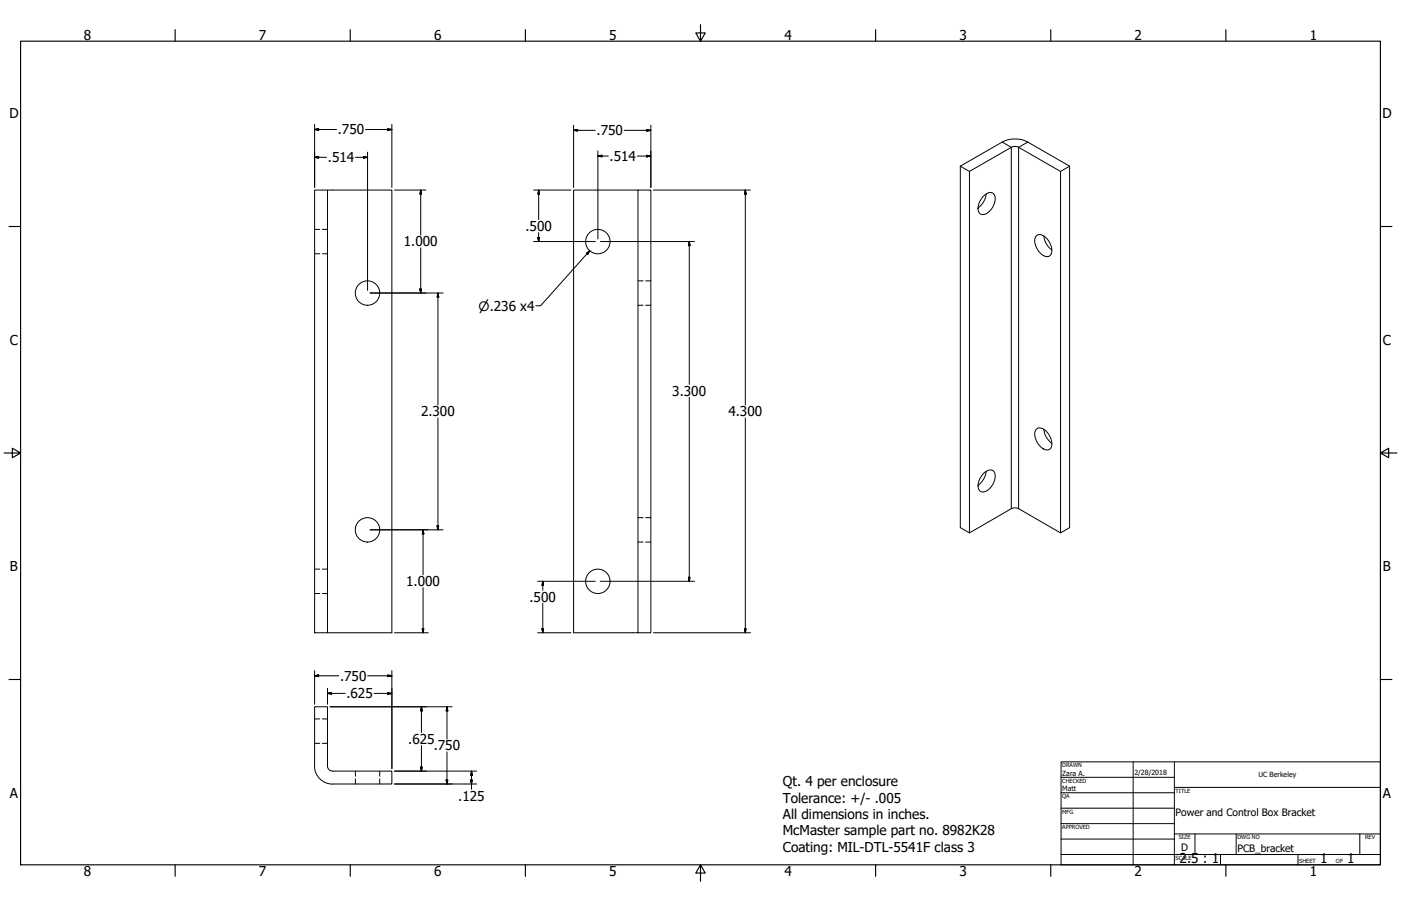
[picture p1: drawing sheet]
<svg xmlns="http://www.w3.org/2000/svg" width="864mm" height="559mm" viewBox="0 0 864 559" stroke-linecap="round" stroke-linejoin="round" font-family="sans-serif">
<!-- layer: Visible (ANSI) -->
<g fill="none" stroke="#000" stroke-width=".62">
<path d="M623 91l-25 15v223M628 91l26 15 5-4M194 117h8v273h-8zM202 117h40v273h-40M393 117h-39v273h47v-273h-8v273M592 102v223l6 4 25-15M598 106l-6-4 26-14a17 17 0 0 1 16 0l25 14v223l-5 4-26-15M608 120l-2 5-3 3M654 106v223M606 121l1-1a4 4 0 0 1 5-1 4 4 0 0 1 1 5 9 9 0 0 1-8 8 6 6 0 0 1 0-9zM639 145a6 6 0 0 1 8 5l1 3a4 4 0 0 1-1 5 4 4 0 0 1-5-1 10 10 0 0 1-4-11zM643 146l2 4 3 4"/>
<path d="M639 265a6 6 0 0 1 8 4l1 3a4 4 0 0 1-1 5 4 4 0 0 1-5-1 10 10 0 0 1-4-11zM643 265l2 4 3 4M606 292l1-1a4 4 0 0 1 5-1 4 4 0 0 1 1 5 9 9 0 0 1-8 8 6 6 0 0 1 0-9zM608 291l-2 5-3 3M194 472v-36h8v36a3 3 0 0 0 3 4h37v8h-37a11 11 0 0 1-11-12"/>
<circle cx="369" cy="149" r="8"/>
<circle cx="227" cy="181" r="8"/>
<circle cx="227" cy="327" r="8"/>
<circle cx="369" cy="359" r="8"/>
</g>
<!-- layer: Hidden (ANSI) -->
<g fill="none" stroke="#000" stroke-width=".62">
<path d="M194 141h3M194 157h3M199 141h3M199 157h3M393 173h3M398 173h3M393 188h3M398 188h3M393 319h3M398 319h3M393 334h3M398 334h3"/>
<path d="M194 351h3M199 351h3M194 366h3M199 366h3M194 443h3M194 458h3M199 443h3M199 458h3M219 476v3M234 476v3M219 480v4M234 480v4"/>
</g>
<!-- layer: Visible Narrow (ANSI) -->
<path d="M618 88l5 3v223l2-1 3 1v-223M623 91l2-1 3 1M634 88l-6 3" fill="none" stroke="#000" stroke-width=".62"/>
<!-- layer: Border (ANSI) -->
<g fill="none" stroke="#000" stroke-width=".7">
<path d="M108 18v7M216 18v7M324 18v7M432 15v10l-3-5h6l-3 5M540 18v7M648 18v7M756 18v7M13 25h838v508h-838zM6 140h7M851 140h7M3 279h10l-5-3v6l5-3M851 279l5 3v-6l-5 3h10"/>
<path d="M6 419h7M851 419h7M108 533v8M216 533v8M324 533v8M432 533l3 5h-6l3-5v11M540 533v8M648 533v8M756 533v8"/>
</g>
<!-- layer: Title (ANSI) -->
<g fill="none" stroke="#000" stroke-width=".62">
<path d="M654 470h197v63h-197zM654 479h70M698 470v63M724 470v63M654 489h70M654 498h70M724 486h127M654 508h70M654 518h70M724 514h127M737 514v13M762 514v13"/>
<path d="M838 514v13M654 527h197M752 527v6M800 527v6"/>
</g>
<!-- layer: Dimension (ANSI) -->
<g fill="none" stroke="#000" stroke-width=".62">
<path d="M194 80l2-1v1zM194 80h13M194 77v39M225 80h17M239 79l3 1h-3zM242 77v39M354 77v39M399 80h2l-2 1zM401 77v39M194 97h2v1zM194 97h7M219 97h8"/>
<path d="M224 97h3l-3 1zM227 94v85M354 80h2v1zM354 80h13M369 96h2v1zM369 96h6M369 93v54M385 80h16M393 96h8M399 96h2l-2 1zM243 117h20M259 117l1 3h-1z"/>
<path d="M259 117v28M329 117h23M332 117l1 3h-1zM332 117v19M403 117h60M459 117l1 3h-1zM459 117v133M259 153v28M329 149h38M332 146h1l-1 3zM332 143v6M362 156l2-1-2 2z"/>
<path d="M364 155l-31 34h-3M370 149h58M425 149v3h-1zM425 149v88M259 178h1l-1 3zM228 181h45M270 181v2h-1zM270 181v69M270 258v69M425 245v114M459 258v132M228 327h45"/>
<path d="M261 327v2h-1zM261 327v28M269 324h1v3zM331 359h36M335 359v2h-1zM335 359v5M370 359h58M424 356h1v3zM261 363v27M335 372v18M243 390h21M260 388h1v2z"/>
<path d="M331 390h21M334 388h1v2zM403 390h60M459 388h1l-1 2zM194 417l2-1v1zM194 414v20M194 417h15M227 417h15M239 416l3 1h-3zM242 414v60M202 428l2-1v1zM202 428h11"/>
<path d="M202 424v10M203 436h76M231 428h11M239 427l3 1h-3zM260 436v2h-1zM260 436v16M276 436v2h-1zM276 436v20M260 460v16M243 476h51M259 473h1v3zM276 464v20"/>
<path d="M291 476v2h-1zM291 476v11M243 484h51M275 481h1v3zM290 481h1v3z"/>
</g>
<g fill="#000" stroke="#000" stroke-width=".62">
<path d="M194 80l2-1zM194 80l2-1v1zM354 80h2zM354 80h2v1zM194 97h2zM194 97h2v1zM224 98l3-1zM224 97h3l-3 1zM239 80h3zM239 79l3 1h-3zM369 96h2zM369 96h2v1z"/>
<path d="M399 81l2-1zM399 80h2l-2 1zM399 97l2-1zM399 96h2l-2 1zM259 117l1 3zM259 117l1 3h-1zM332 117l1 3zM332 117l1 3h-1zM459 117l1 3zM459 117l1 3h-1zM332 146v3zM332 146h1l-1 3z"/>
<path d="M364 155l-2 2zM362 156l2-1-2 2zM425 149v3zM425 149v3h-1zM259 178v3zM259 178h1l-1 3zM270 181v2zM270 181v2h-1zM261 327v2zM261 327v2h-1zM269 324l1 3zM269 324h1v3z"/>
<path d="M424 356l1 3zM424 356h1v3zM335 359v2zM335 359v2h-1zM260 388l1 2zM260 388h1v2zM334 388l1 2zM334 388h1v2zM459 388v2zM459 388h1l-1 2zM194 417l2-1zM194 417l2-1v1z"/>
<path d="M239 417h3zM239 416l3 1h-3zM202 428l2-1zM202 428l2-1v1zM239 428h3zM239 427l3 1h-3zM260 436v2zM260 436v2h-1zM276 436v2zM276 436v2h-1zM259 473l1 3zM259 473h1v3z"/>
<path d="M291 476v2zM291 476v2h-1zM275 481l1 3zM275 481h1v3zM290 481l1 3zM290 481h1v3z"/>
</g>
<g font-size="8.4">
<text x="52" y="24">8</text>
<text x="160" y="24">7</text>
<text x="268" y="24">6</text>
<text x="376" y="24">5</text>
<text x="483" y="24">4</text>
<text x="591" y="24">3</text>
<text x="699" y="24">2</text>
<text x="807" y="24">1</text>
<text x="6" y="73">D</text>
<text x="852" y="73">D</text>
<text x="208" y="83">.750</text>
<text x="368" y="83">.750</text>
<text x="202" y="100">.514</text>
<text x="376" y="99">.514</text>
<text x="324" y="142">.500</text>
<text x="249" y="152">1.000</text>
<text x="6" y="213">C</text>
<text x="852" y="213">C</text>
<text x="414" y="244">3.300</text>
<text x="260" y="257">2.300</text>
<text x="449" y="257">4.300</text>
<text x="6" y="352">B</text>
<text x="852" y="352">B</text>
<text x="250" y="362">1.000</text>
<text x="326" y="371">.500</text>
<text x="210" y="420">.750</text>
<text x="214" y="431">.625</text>
<text x="252" y="459">.625</text>
<text x="267" y="463">.750</text>
<text x="483" y="485">Qt. 4 per enclosure</text>
<text x="6" y="492">A</text>
<text x="852" y="492">A</text>
<text x="283" y="494">.125</text>
<text x="483" y="495">Tolerance: +/- .005</text>
<text x="483" y="505">All dimensions in inches.</text>
<text x="483" y="515">McMaster sample part no. 8982K28</text>
<text x="483" y="525">Coating: MIL-DTL-5541F class 3</text>
<text x="727" y="533">2.5 : 1</text>
<text x="814" y="533">1</text>
<text x="830" y="533">1</text>
<text x="52" y="541">8</text>
<text x="160" y="541">7</text>
<text x="268" y="541">6</text>
<text x="376" y="541">5</text>
<text x="483" y="541">4</text>
<text x="591" y="541">3</text>
<text x="699" y="541">2</text>
<text x="807" y="541">1</text>
</g>
<text font-size="8" x="295" y="192">⌀.236 x4</text>
<g font-size="6.3">
<text x="725" y="503">Power and Control Box Bracket</text>
<text x="728" y="525">D</text>
<text x="763" y="525">PCB_bracket</text>
</g>
<g font-size="4.4">
<text x="655" y="479">Zara A.</text>
<text x="699" y="478">2/28/2018</text>
<text x="776" y="479">UC Berkeley</text>
<text x="655" y="488">Matt</text>
</g>
<g font-size="3.5">
<text x="655" y="473">DRAWN</text>
<text x="655" y="483">CHECKED</text>
<text x="725" y="489">TITLE</text>
<text x="655" y="492">QA</text>
<text x="655" y="502">MFG</text>
<text x="655" y="511">APPROVED</text>
<text x="727" y="518">SIZE</text>
<text x="763" y="518">DWG NO</text>
<text x="841" y="518">REV</text>
<text x="725" y="530">SCALE</text>
<text x="801" y="533">SHEET</text>
<text x="824" y="533">OF</text>
</g>
</svg>
